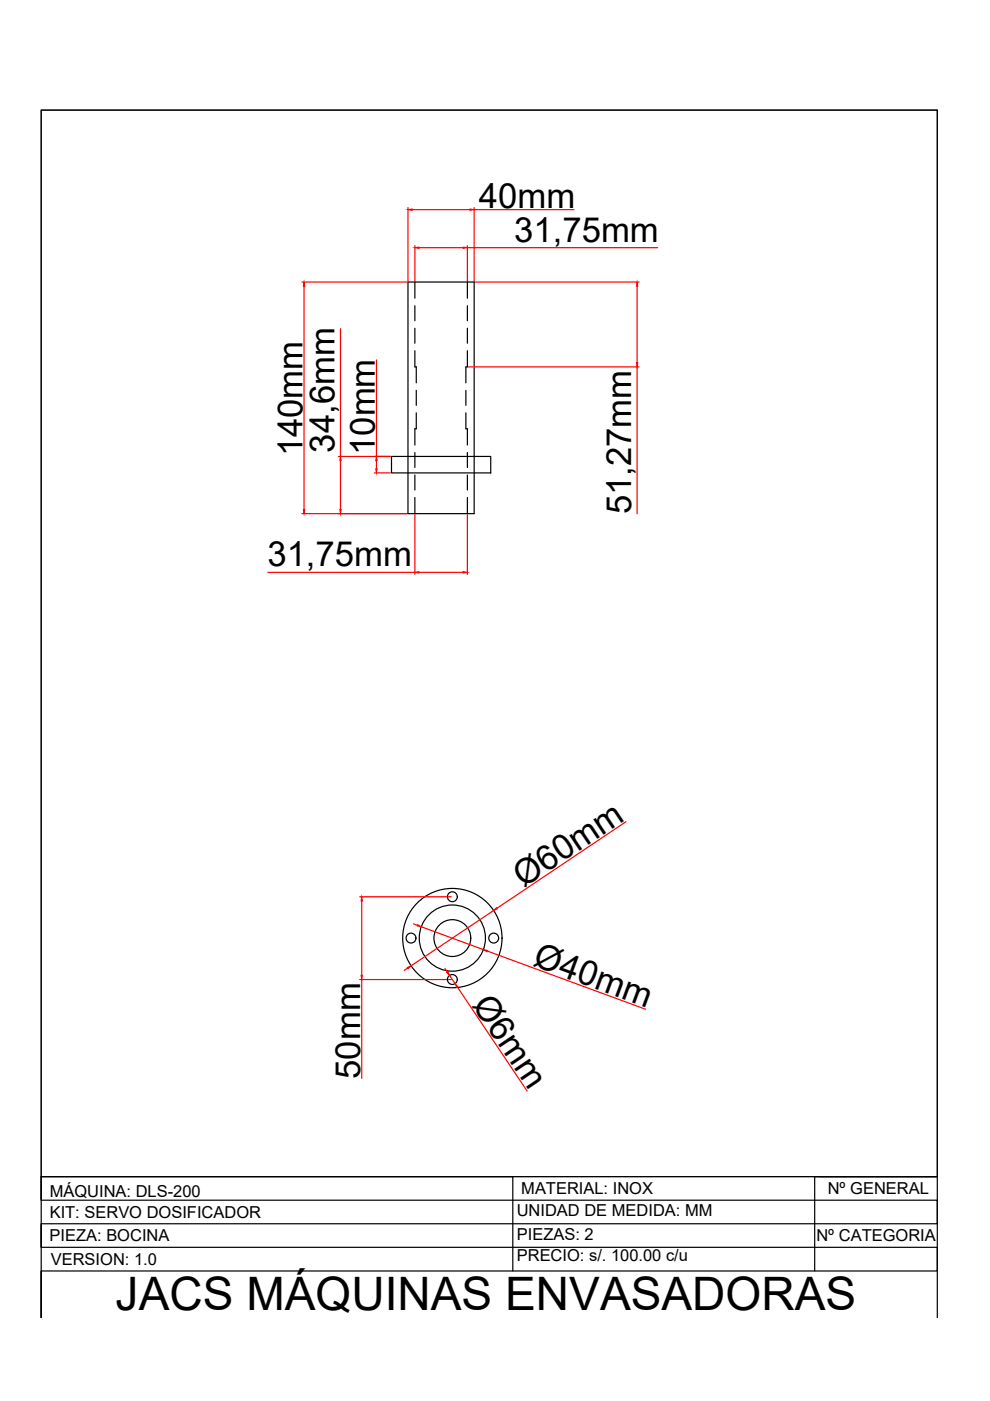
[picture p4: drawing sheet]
<svg xmlns="http://www.w3.org/2000/svg" width="210mm" height="297mm" viewBox="0 0 210 297" stroke-linecap="round" stroke-linejoin="round" font-family="sans-serif">
<!-- layer: 0 -->
<g fill="none" stroke="#000" stroke-width=".25">
<path d="M86.5 59.8h14v49.1h-14zM88 59.8v3.4M99.1 59.8v3.4M88 64.8v3.2M88 69.6v3.2M88 74.4v3.4h.3v3.4M99.1 64.8v3.2M99.1 69.6v3.2M99.1 74.4v3.4h-.3v3.4M83 96.8h21v3.5h-21zM88 95.9v3.2M88.3 87.5v3.4h-.3v3.5"/>
<path d="M88.3 82.8v3.1M98.8 87.5v3.4h.3v3.5M98.8 82.8v3.1M99.1 95.9v3.2M88 100.7v3.2M88 105.5v3.4M99.1 100.7v3.2M99.1 105.5v3.4M8.7 249.5h100v20M173.7 249.5h25M198.7 249.5h-190v5h190v5h-190v5h190v5h-190v9.9v-256.1h190v256.1M198.7 249.5h-26v20"/>
<circle cx="87.1" cy="198.9" r="1.05"/>
<circle cx="95.9" cy="198.9" r="10.5"/>
<circle cx="95.9" cy="198.9" r="7"/>
<circle cx="95.9" cy="198.9" r="3.9"/>
<circle cx="95.9" cy="190.1" r="1.05"/>
<circle cx="104.7" cy="198.9" r="1.05"/>
<circle cx="95.9" cy="207.7" r="1.05"/>
</g>
<g fill="none" stroke="#f00" stroke-width=".25">
<path d="M64 59.8h22.3M86.5 44v15.6M87.4 44.5h12.3M88 52.1v7.5M88.8 52.5h9.4M99.1 52.1v7.5M99.1 52.5h40.3M100.5 44v15.6M100.5 44.5h21.2M100.8 59.8h34.7M64.5 60.7v47.3M72.2 69.7v27.1"/>
<path d="M79.8 76.3v20.5M99.3 77.8h36.2M135.1 60.7v16.2M135.1 77.8v31.1M71.8 96.8h11M72.2 97.6v10.4M79.8 97.6v1.8M64 108.9h22.3M79.4 100.3h3.4M88 109.1v12.7M99.1 109.1v12.7M56.8 121.3h31.2"/>
<path d="M88.8 121.3h9.4M132.7 174.2l-27.3 18.4M76.3 190.1h19.4M76.7 191v15.8M87.7 195.9l.8 .3M89.3 196.5l13.2 4.8M104.6 193.1l-17.4 11.7M76.3 207.7h19.4M76.7 207.7v20.9M86.4 205.3l-.7 .4M94.3 205.4l.5 .7M95.3 206.8l1.2 1.8"/>
<path d="M97 209.3l14.8 22M103.3 201.6l33.6 12.4"/>
</g>
<g fill="#f00" stroke="#f00" stroke-width=".21">
<path d="M86.5 44.5l.9-.2v.3z"/>
<path d="M99.7 44.3l.8 .2-.8 .1z"/>
<path d="M88 52.5l.8-.1v.3z"/>
<path d="M98.2 52.4l.9 .1-.9 .2z"/>
<path d="M135.1 59.8l.1 .9h-.3z"/>
<path d="M134.9 76.9h.3l-.1 .9z"/>
<path d="M64.5 59.8l.1 .9h-.3z"/>
<path d="M64.3 108h.3l-.1 .9z"/>
<path d="M72 108h.3l-.1 .9z"/>
<path d="M72.2 96.8l.1 .8h-.3z"/>
<path d="M79.7 99.4h.3l-.2 .9z"/>
<path d="M79.8 96.8l.2 .8h-.3z"/>
<path d="M98.2 121.2l.9 .1-.9 .2z"/>
<path d="M88 121.3l.8-.1v.3z"/>
<path d="M86.4 205.1l.8-.3-.7 .6z"/>
<path d="M104.6 193.1l.7-.7 .1 .3z"/>
<path d="M76.7 190.1l.1 .9h-.2z"/>
<path d="M76.6 206.8h.2l-.1 .9z"/>
<path d="M88.5 196l.8 .5-.9-.2z"/>
<path d="M102.5 201.3l.8 .2-.1 .3z"/>
<path d="M94.7 206.2l.2-.2 .4 .8z"/>
<path d="M96.5 208.6l.6 .6-.2 .2z"/>
</g>
<path d="M8.7 23.3h190v226.2h-190z" fill="none" stroke="#000" stroke-width=".21"/>
<text font-size="9.8" x="24.5" y="277.7">JACS MÁQUINAS ENVASADORAS</text>
<g font-size="7.3">
<text x="101.6" y="44.2">40mm</text>
<text x="109" y="51.3">31,75mm</text>
<text x="70.9" y="96" transform="rotate(-90 70.9 96)">34,6mm</text>
<text x="64.1" y="96.8" transform="rotate(-90 64.1 96.8)">140mm</text>
<text x="79.5" y="96.5" transform="rotate(-90 79.5 96.5)">10mm</text>
<text x="133.8" y="109" transform="rotate(-90 133.8 109)">51,27mm</text>
<text x="56.7" y="120.1">31,75mm</text>
<text x="111" y="188.3" transform="rotate(-34 111 188.3)">Ø60mm</text>
<text x="112.7" y="204.6" transform="rotate(20 112.7 204.6)">Ø40mm</text>
<text x="100" y="213" transform="rotate(56 100 213)">Ø6mm</text>
<text x="76.4" y="228.7" transform="rotate(-90 76.4 228.7)">50mm</text>
</g>
<g font-size="3.5">
<text x="10.5" y="253.7">MÁQUINA: DLS-200</text>
<text x="109.6" y="257.9">UNIDAD DE MEDIDA: MM</text>
<text x="110.5" y="253.2">MATERIAL: INOX</text>
<text x="175.5" y="253.2">Nº GENERAL</text>
<text x="10.5" y="263.1">PIEZA: BOCINA</text>
<text x="10.5" y="258.1">KIT: SERVO DOSIFICADOR</text>
<text x="109.6" y="262.9">PIEZAS: 2</text>
<text x="173.1" y="263.1">Nº CATEGORIA</text>
<text x="10.8" y="268.1">VERSION: 1.0</text>
<text x="109.6" y="267.4">PRECIO: s/. 100.00 c/u</text>
</g>
</svg>
